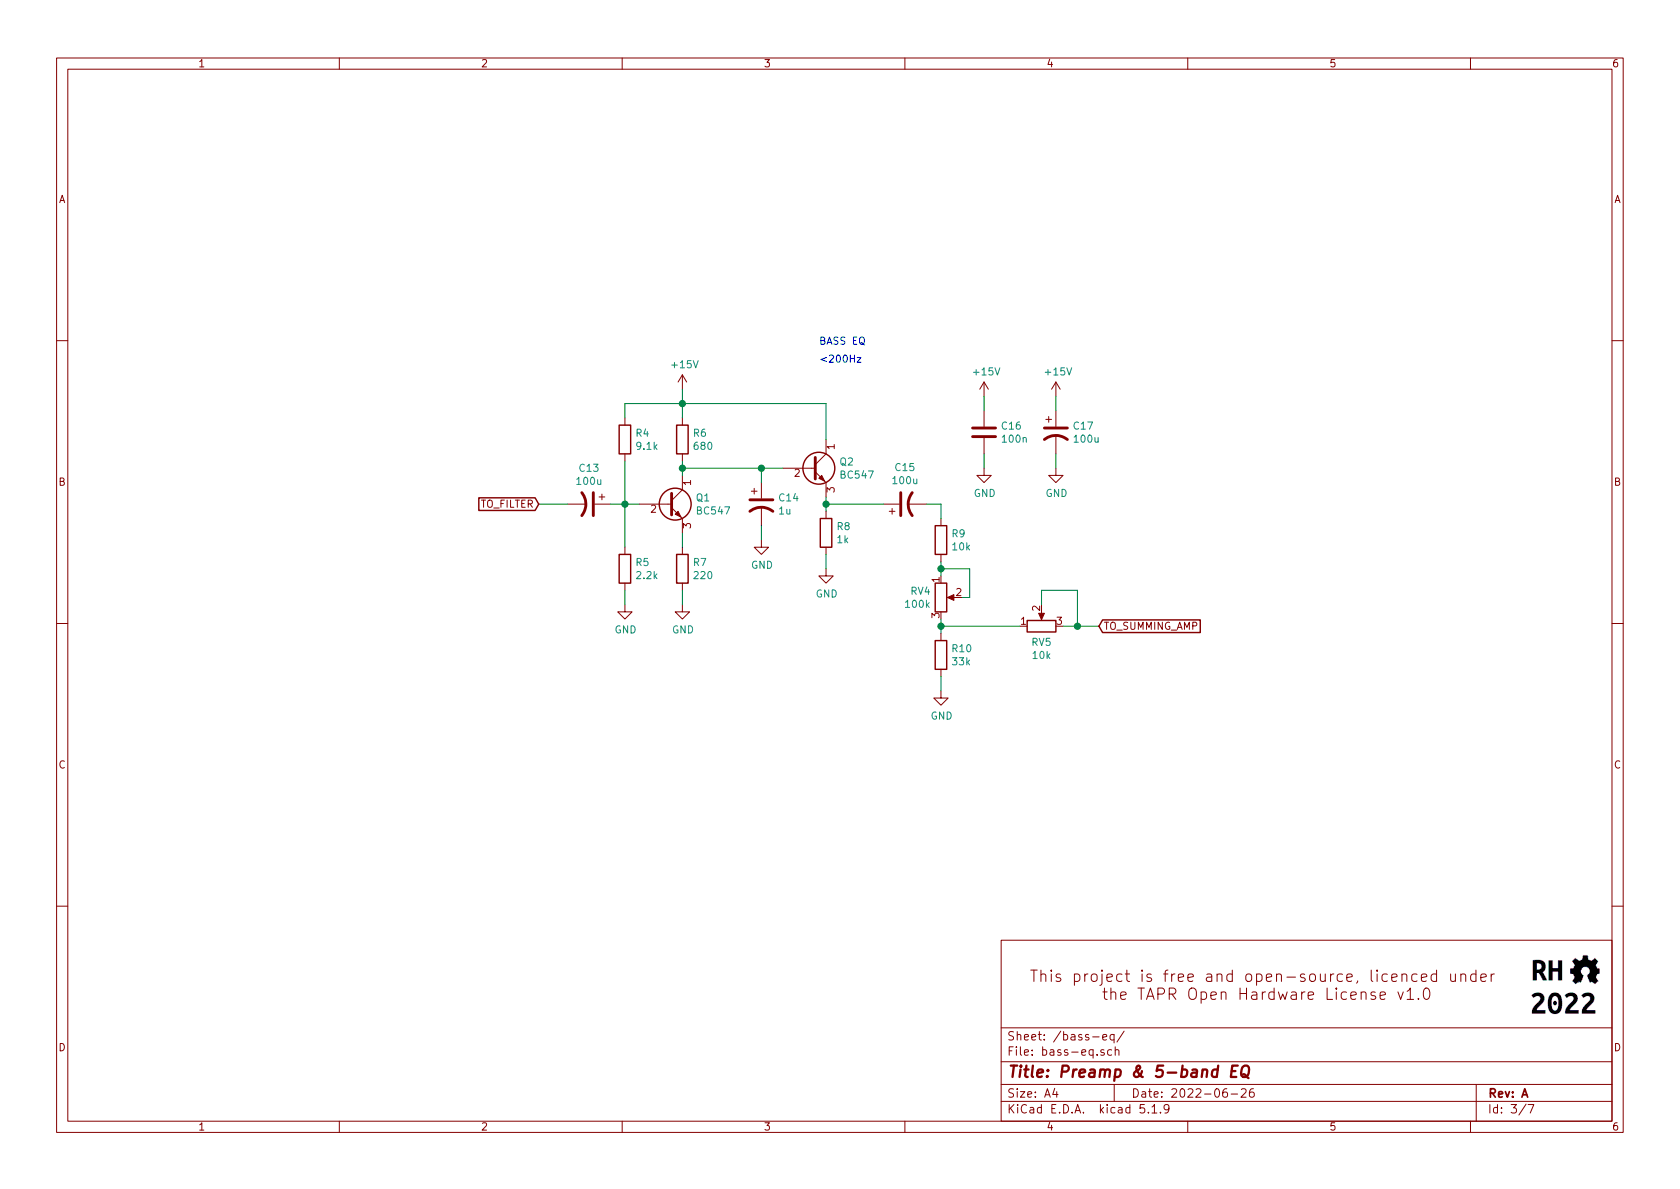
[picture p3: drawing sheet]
EESchema Schematic File Version 4
EELAYER 30 0
EELAYER END
$Descr A4 11693 8268
encoding utf-8
Sheet 3 7
Title "Preamp & 5-band EQ"
Date "2022-06-26"
Rev "A"
Comp ""
Comment1 ""
Comment2 ""
Comment3 ""
Comment4 ""
$EndDescr
$Comp
L Device:CP1 C13
U 1 1
P 4100 3500
F 0 "C13" V 3848 3500 50  0000 C CNN
F 1 "100u" V 3939 3500 50  0000 C CNN
F 2 "Capacitor_THT:CP_Radial_D6.3mm_P2.50mm" H 4100 3500 50  0001 C CNN
F 3 "~" H 4100 3500 50  0001 C CNN
	1    4100 3500
	0    1    1    0   
$EndComp
$Comp
L Device:R R6
U 1 1
P 4750 3050
F 0 "R6" H 4820 3096 50  0000 L CNN
F 1 "680" H 4820 3005 50  0000 L CNN
F 2 "Resistor_THT:R_Axial_DIN0207_L6.3mm_D2.5mm_P2.54mm_Vertical" V 4680 3050 50  0001 C CNN
F 3 "~" H 4750 3050 50  0001 C CNN
	1    4750 3050
	1    0    0    -1  
$EndComp
$Comp
L Device:R R4
U 1 1
P 4350 3050
F 0 "R4" H 4420 3096 50  0000 L CNN
F 1 "9.1k" H 4420 3005 50  0000 L CNN
F 2 "Resistor_THT:R_Axial_DIN0207_L6.3mm_D2.5mm_P2.54mm_Vertical" V 4280 3050 50  0001 C CNN
F 3 "~" H 4350 3050 50  0001 C CNN
	1    4350 3050
	1    0    0    -1  
$EndComp
Wire Wire Line
	4250 3500 4350 3500
Wire Wire Line
	4350 3200 4350 3500
Connection ~ 4350 3500
Wire Wire Line
	4350 3500 4450 3500
Wire Wire Line
	4750 3200 4750 3250
Wire Wire Line
	4350 2900 4350 2800
Wire Wire Line
	4350 2800 4750 2800
Wire Wire Line
	4750 2800 4750 2900
$Comp
L Device:R R7
U 1 1
P 4750 3950
F 0 "R7" H 4820 3996 50  0000 L CNN
F 1 "220" H 4820 3905 50  0000 L CNN
F 2 "Resistor_THT:R_Axial_DIN0207_L6.3mm_D2.5mm_P2.54mm_Vertical" V 4680 3950 50  0001 C CNN
F 3 "~" H 4750 3950 50  0001 C CNN
	1    4750 3950
	1    0    0    -1  
$EndComp
$Comp
L Device:R R5
U 1 1
P 4350 3950
F 0 "R5" H 4420 3996 50  0000 L CNN
F 1 "2.2k" H 4420 3905 50  0000 L CNN
F 2 "Resistor_THT:R_Axial_DIN0207_L6.3mm_D2.5mm_P2.54mm_Vertical" V 4280 3950 50  0001 C CNN
F 3 "~" H 4350 3950 50  0001 C CNN
	1    4350 3950
	1    0    0    -1  
$EndComp
Wire Wire Line
	4350 3800 4350 3500
Wire Wire Line
	4350 4100 4350 4200
Wire Wire Line
	4750 4100 4750 4200
$Comp
L power:GND #PWR0124
U 1 1
P 4350 4200
F 0 "#PWR0124" H 4350 3950 50  0001 C CNN
F 1 "GND" H 4355 4027 50  0000 C CNN
F 2 "" H 4350 4200 50  0001 C CNN
F 3 "" H 4350 4200 50  0001 C CNN
	1    4350 4200
	1    0    0    -1  
$EndComp
$Comp
L power:GND #PWR0125
U 1 1
P 4750 4200
F 0 "#PWR0125" H 4750 3950 50  0001 C CNN
F 1 "GND" H 4755 4027 50  0000 C CNN
F 2 "" H 4750 4200 50  0001 C CNN
F 3 "" H 4750 4200 50  0001 C CNN
	1    4750 4200
	1    0    0    -1  
$EndComp
Wire Wire Line
	4750 3700 4750 3800
Wire Wire Line
	4750 3250 5300 3250
Connection ~ 4750 3250
Wire Wire Line
	4750 3250 4750 3300
$Comp
L Device:CP1 C14
U 1 1
P 5300 3500
F 0 "C14" H 5415 3546 50  0000 L CNN
F 1 "1u" H 5415 3455 50  0000 L CNN
F 2 "Capacitor_THT:C_Disc_D7.5mm_W5.0mm_P5.00mm" H 5300 3500 50  0001 C CNN
F 3 "~" H 5300 3500 50  0001 C CNN
	1    5300 3500
	1    0    0    -1  
$EndComp
Wire Wire Line
	5300 3350 5300 3250
Connection ~ 5300 3250
Wire Wire Line
	5300 3250 5450 3250
Wire Wire Line
	5300 3650 5300 3750
$Comp
L power:GND #PWR0126
U 1 1
P 5300 3750
F 0 "#PWR0126" H 5300 3500 50  0001 C CNN
F 1 "GND" H 5305 3577 50  0000 C CNN
F 2 "" H 5300 3750 50  0001 C CNN
F 3 "" H 5300 3750 50  0001 C CNN
	1    5300 3750
	1    0    0    -1  
$EndComp
$Comp
L Device:R R8
U 1 1
P 5750 3700
F 0 "R8" H 5820 3746 50  0000 L CNN
F 1 "1k" H 5820 3655 50  0000 L CNN
F 2 "Resistor_THT:R_Axial_DIN0207_L6.3mm_D2.5mm_P2.54mm_Vertical" V 5680 3700 50  0001 C CNN
F 3 "~" H 5750 3700 50  0001 C CNN
	1    5750 3700
	1    0    0    -1  
$EndComp
$Comp
L power:GND #PWR0127
U 1 1
P 5750 3950
F 0 "#PWR0127" H 5750 3700 50  0001 C CNN
F 1 "GND" H 5755 3777 50  0000 C CNN
F 2 "" H 5750 3950 50  0001 C CNN
F 3 "" H 5750 3950 50  0001 C CNN
	1    5750 3950
	1    0    0    -1  
$EndComp
Wire Wire Line
	5750 3050 5750 2800
Wire Wire Line
	5750 2800 4750 2800
Connection ~ 4750 2800
Wire Wire Line
	5750 3950 5750 3850
Wire Wire Line
	5750 3550 5750 3500
$Comp
L Device:CP1 C15
U 1 1
P 6300 3500
F 0 "C15" V 6552 3500 50  0000 C CNN
F 1 "100u" V 6461 3500 50  0000 C CNN
F 2 "Capacitor_THT:CP_Radial_D6.3mm_P2.50mm" H 6300 3500 50  0001 C CNN
F 3 "~" H 6300 3500 50  0001 C CNN
	1    6300 3500
	0    -1   -1   0   
$EndComp
Wire Wire Line
	6150 3500 5750 3500
Connection ~ 5750 3500
Wire Wire Line
	5750 3500 5750 3450
$Comp
L Device:R R9
U 1 1
P 6550 3750
F 0 "R9" H 6620 3796 50  0000 L CNN
F 1 "10k" H 6620 3705 50  0000 L CNN
F 2 "Resistor_THT:R_Axial_DIN0207_L6.3mm_D2.5mm_P2.54mm_Vertical" V 6480 3750 50  0001 C CNN
F 3 "~" H 6550 3750 50  0001 C CNN
	1    6550 3750
	1    0    0    -1  
$EndComp
Wire Wire Line
	6450 3500 6550 3500
Wire Wire Line
	6550 3500 6550 3600
$Comp
L Device:R_POT RV4
U 1 1
P 6550 4150
F 0 "RV4" H 6481 4196 50  0000 R CNN
F 1 "100k" H 6481 4105 50  0000 R CNN
F 2 "Connector_PinHeader_2.54mm:PinHeader_1x03_P2.54mm_Vertical" H 6550 4150 50  0001 C CNN
F 3 "~" H 6550 4150 50  0001 C CNN
	1    6550 4150
	1    0    0    -1  
$EndComp
$Comp
L power:GND #PWR0128
U 1 1
P 6550 4800
F 0 "#PWR0128" H 6550 4550 50  0001 C CNN
F 1 "GND" H 6555 4627 50  0000 C CNN
F 2 "" H 6550 4800 50  0001 C CNN
F 3 "" H 6550 4800 50  0001 C CNN
	1    6550 4800
	1    0    0    -1  
$EndComp
Wire Wire Line
	6550 3900 6550 3950
Wire Wire Line
	6550 4800 6550 4700
$Comp
L Device:R R10
U 1 1
P 6550 4550
F 0 "R10" H 6620 4596 50  0000 L CNN
F 1 "33k" H 6620 4505 50  0000 L CNN
F 2 "Resistor_THT:R_Axial_DIN0207_L6.3mm_D2.5mm_P2.54mm_Vertical" V 6480 4550 50  0001 C CNN
F 3 "~" H 6550 4550 50  0001 C CNN
	1    6550 4550
	1    0    0    -1  
$EndComp
Wire Wire Line
	6550 3950 6750 3950
Wire Wire Line
	6750 3950 6750 4150
Wire Wire Line
	6750 4150 6700 4150
Connection ~ 6550 3950
Wire Wire Line
	6550 3950 6550 4000
Wire Wire Line
	6550 4400 6550 4350
Connection ~ 6550 4350
Wire Wire Line
	6550 4350 6550 4300
$Comp
L Device:R_POT RV5
U 1 1
P 7250 4350
F 0 "RV5" V 7135 4350 50  0000 C CNN
F 1 "10k" V 7044 4350 50  0000 C CNN
F 2 "Potentiometer_THT:Potentiometer_Runtron_RM-065_Vertical" H 7250 4350 50  0001 C CNN
F 3 "~" H 7250 4350 50  0001 C CNN
	1    7250 4350
	0    -1   -1   0   
$EndComp
Wire Wire Line
	6550 4350 7100 4350
Wire Wire Line
	7250 4200 7250 4100
Wire Wire Line
	7250 4100 7500 4100
Wire Wire Line
	7500 4100 7500 4350
Wire Wire Line
	7500 4350 7400 4350
Wire Wire Line
	7500 4350 7650 4350
Connection ~ 7500 4350
Text GLabel 7650 4350 2    50   Input ~ 0
TO_SUMMING_AMP
Wire Wire Line
	3950 3500 3750 3500
Text GLabel 3750 3500 0    50   Input ~ 0
TO_FILTER
$Comp
L power:+15V #PWR0129
U 1 1
P 4750 2700
F 0 "#PWR0129" H 4750 2550 50  0001 C CNN
F 1 "+15V" H 4765 2873 50  0000 C CNN
F 2 "" H 4750 2700 50  0001 C CNN
F 3 "" H 4750 2700 50  0001 C CNN
	1    4750 2700
	1    0    0    -1  
$EndComp
Wire Wire Line
	4750 2800 4750 2700
$Comp
L Device:C C16
U 1 1
P 6850 3000
F 0 "C16" H 6965 3046 50  0000 L CNN
F 1 "100n" H 6965 2955 50  0000 L CNN
F 2 "Capacitor_THT:C_Disc_D7.0mm_W2.5mm_P5.00mm" H 6888 2850 50  0001 C CNN
F 3 "~" H 6850 3000 50  0001 C CNN
	1    6850 3000
	1    0    0    -1  
$EndComp
$Comp
L power:+15V #PWR0130
U 1 1
P 6850 2750
F 0 "#PWR0130" H 6850 2600 50  0001 C CNN
F 1 "+15V" H 6865 2923 50  0000 C CNN
F 2 "" H 6850 2750 50  0001 C CNN
F 3 "" H 6850 2750 50  0001 C CNN
	1    6850 2750
	1    0    0    -1  
$EndComp
$Comp
L power:GND #PWR0131
U 1 1
P 6850 3250
F 0 "#PWR0131" H 6850 3000 50  0001 C CNN
F 1 "GND" H 6855 3077 50  0000 C CNN
F 2 "" H 6850 3250 50  0001 C CNN
F 3 "" H 6850 3250 50  0001 C CNN
	1    6850 3250
	1    0    0    -1  
$EndComp
Wire Wire Line
	6850 2850 6850 2750
Wire Wire Line
	6850 3250 6850 3150
$Comp
L Device:CP1 C17
U 1 1
P 7350 3000
F 0 "C17" H 7465 3046 50  0000 L CNN
F 1 "100u" H 7465 2955 50  0000 L CNN
F 2 "Capacitor_THT:CP_Radial_D6.3mm_P2.50mm" H 7350 3000 50  0001 C CNN
F 3 "~" H 7350 3000 50  0001 C CNN
	1    7350 3000
	1    0    0    -1  
$EndComp
$Comp
L power:GND #PWR0132
U 1 1
P 7350 3250
F 0 "#PWR0132" H 7350 3000 50  0001 C CNN
F 1 "GND" H 7355 3077 50  0000 C CNN
F 2 "" H 7350 3250 50  0001 C CNN
F 3 "" H 7350 3250 50  0001 C CNN
	1    7350 3250
	1    0    0    -1  
$EndComp
Wire Wire Line
	7350 3250 7350 3150
Wire Wire Line
	7350 2850 7350 2750
$Comp
L power:+15V #PWR0133
U 1 1
P 7350 2750
F 0 "#PWR0133" H 7350 2600 50  0001 C CNN
F 1 "+15V" H 7365 2923 50  0000 C CNN
F 2 "" H 7350 2750 50  0001 C CNN
F 3 "" H 7350 2750 50  0001 C CNN
	1    7350 2750
	1    0    0    -1  
$EndComp
Text Notes 5700 2400 0    50   ~ 0
BASS EQ
$Comp
L Transistor_BJT:BC547 Q?
U 1 1
P 4650 3500
AR Path="/6110D687/61CBD77B" Ref="Q?"  Part="1" 
AR Path="/61028EB6/61CBD77B" Ref="Q1"  Part="1" 
F 0 "Q1" H 4841 3546 50  0000 L CNN
F 1 "BC547" H 4841 3455 50  0000 L CNN
F 2 "Package_TO_SOT_THT:TO-92_Inline_Wide" H 4850 3425 50  0001 L CIN
F 3 "https://www.onsemi.com/pub/Collateral/BC550-D.pdf" H 4650 3500 50  0001 L CNN
	1    4650 3500
	1    0    0    -1  
$EndComp
$Comp
L Transistor_BJT:BC547 Q?
U 1 1
P 5650 3250
AR Path="/6110D687/61CC0D67" Ref="Q?"  Part="1" 
AR Path="/61028EB6/61CC0D67" Ref="Q2"  Part="1" 
F 0 "Q2" H 5841 3296 50  0000 L CNN
F 1 "BC547" H 5841 3205 50  0000 L CNN
F 2 "Package_TO_SOT_THT:TO-92_Inline_Wide" H 5850 3175 50  0001 L CIN
F 3 "https://www.onsemi.com/pub/Collateral/BC550-D.pdf" H 5650 3250 50  0001 L CNN
	1    5650 3250
	1    0    0    -1  
$EndComp
Text Notes 5700 2525 0    50   ~ 0
<200Hz
$EndSCHEMATC
